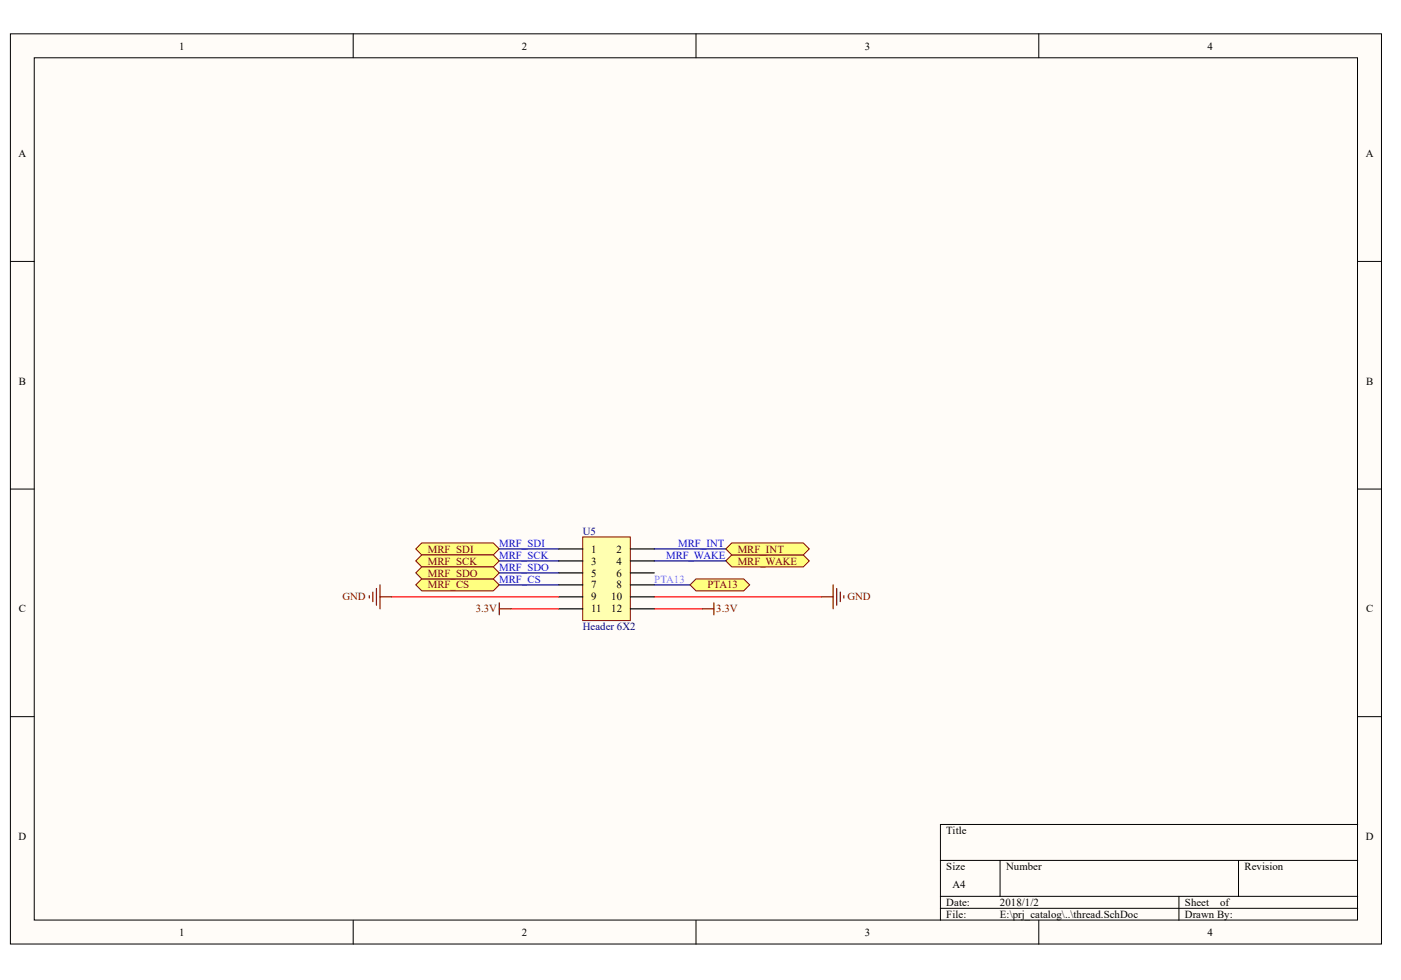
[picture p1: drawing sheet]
<svg xmlns="http://www.w3.org/2000/svg" width="289mm" height="202mm" viewBox="0 0 289 202" stroke-linecap="round" stroke-linejoin="round" font-family="sans-serif">
<g fill="#fffcf8" stroke="#000" stroke-width=".21">
<path d="M2.1 7h282.8v187.7h-282.8z"/>
<path d="M7.1 11.9h272.9v177.9h-272.9z"/>
</g>
<g fill="none" stroke="#000" stroke-width=".21">
<path d="M72.8 7v4.9M143.5 7v4.9M214.2 7v4.9M2.1 53.9h5M280 53.9h4.9M2.1 100.9h5M280 100.9h4.9M2.1 147.8h5M280 147.8h4.9M193.9 177.5h86.1M206.2 177.5v7.4M255.4 177.5v7.4"/>
<path d="M280 170.1h-86.1v19.7M72.8 189.8v5M143.5 189.8v5M193.9 184.9h86.1M193.9 187.4h86.1M214.2 189.8v5M243.1 184.9v4.9"/>
</g>
<path d="M169.4 123.1h2.4M171.8 120.6v5M172.5 121.4v3.4M173.3 122.1v2M174 122.9v.5" fill="none" stroke="#800000" stroke-width=".25"/>
<path d="M134.9 123.1h34.5M134.9 125.6h9.9" fill="none" stroke="#f00" stroke-width=".25"/>
<path d="M103 113.2h12.3M103 115.7h12.3M103 118.2h12.3M134.9 113.2h14.8M103 120.6h12.3" fill="none" stroke="#000080" stroke-width=".25"/>
<g fill="#ffff80" stroke="#800000" stroke-width=".21">
<path d="M150.9 114.5h14.8l1.2 1.2-1.2 1.2h-14.8l-1.2-1.2z" fill-rule="evenodd"/>
<path d="M150.9 112h14.8l1.2 1.2-1.2 1.3h-14.8l-1.2-1.3z" fill-rule="evenodd"/>
<path d="M87 112h14.7l1.3 1.2-1.3 1.3h-14.7l-1.3-1.3z" fill-rule="evenodd"/>
<path d="M87 114.5h14.7l1.3 1.2-1.3 1.2h-14.7l-1.3-1.2z" fill-rule="evenodd"/>
<path d="M87 119.4h14.7l1.3 1.2-1.3 1.3h-14.7l-1.3-1.3z" fill-rule="evenodd"/>
<path d="M87 116.9h14.7l1.3 1.3-1.3 1.2h-14.7l-1.3-1.2z" fill-rule="evenodd"/>
</g>
<path d="M144.8 125.6h2.4M147.2 124.3v2.5" fill="none" stroke="#800000" stroke-width=".25"/>
<path d="M134.9 115.7h14.8" fill="none" stroke="#000080" stroke-width=".25"/>
<path d="M120.2 110.8h9.8v17.2h-9.8z" fill="#ffffb0" stroke="#800000" stroke-width=".21"/>
<path d="M115.3 113.2h4.9M115.3 115.7h4.9M115.3 118.2h4.9M130 113.2h4.9M130 115.7h4.9M130 118.2h4.9M115.3 120.6h4.9M115.3 123.1h4.9M115.3 125.6h4.9M130 120.6h4.9M130 123.1h4.9M130 125.6h4.9" fill="none" stroke="#000" stroke-width=".25"/>
<path d="M80.8 123.1h34.5M105.4 125.6h9.9" fill="none" stroke="#f00" stroke-width=".25"/>
<path d="M76.2 122.9v.5M76.9 122.1v2M77.6 121.4v3.4M78.4 120.6v5M78.4 123.1h2.4M103 124.3v2.5M103 125.6h2.4" fill="none" stroke="#800000" stroke-width=".25"/>
<path d="M134.9 120.6h7.4" fill="none" stroke="#000080" stroke-width=".25"/>
<path d="M143.5 119.4h9.9l1.2 1.2-1.2 1.3h-9.9l-1.2-1.3z" fill-rule="evenodd" fill="#ffff80" stroke="#800000" stroke-width=".21"/>
<g font-size="2.2">
<text x="36.9" y="10.2">1</text>
<text x="107.7" y="10.2">2</text>
<text x="178.3" y="10.2">3</text>
<text x="249" y="10.2">4</text>
<text x="3.8" y="32.4">A</text>
<text x="281.7" y="32.4">A</text>
<text x="3.9" y="79.4">B</text>
<text x="281.7" y="79.4">B</text>
<text x="121.9" y="114">1</text>
<text x="127.2" y="114">2</text>
<text x="121.9" y="116.5">3</text>
<text x="121.9" y="118.9">5</text>
<text x="127.2" y="116.5">4</text>
<text x="127.2" y="118.9">6</text>
<text x="121.9" y="121.4">7</text>
<text x="121.9" y="123.9">9</text>
<text x="126.1" y="123.9">10</text>
<text x="127.2" y="121.4">8</text>
<text x="3.9" y="126.3">C</text>
<text x="121.9" y="126.3">11</text>
<text x="126.1" y="126.3">12</text>
<text x="281.7" y="126.3">C</text>
<text x="3.8" y="173.3">D</text>
<text x="195.2" y="172">Title</text>
<text x="281.7" y="173.3">D</text>
<text x="195.2" y="179.5">Size</text>
<text x="207.5" y="179.5">Number</text>
<text x="256.6" y="179.5">Revision</text>
<text x="196.4" y="183.2">A4</text>
<text x="195.2" y="186.9">Date:</text>
<text x="195.2" y="189.4">File:</text>
<text x="206.2" y="186.9">2018/1/2</text>
<text x="206.2" y="189.4">E:\prj_catalog\..\thread.SchDoc</text>
<text x="244.4" y="186.9">Sheet</text>
<text x="244.4" y="189.4">Drawn By:</text>
<text x="251.6" y="186.9">of</text>
<text x="36.9" y="193">1</text>
<text x="107.7" y="193">2</text>
<text x="178.3" y="193">3</text>
<text x="249" y="193">4</text>
</g>
<g font-size="2.2" fill="#800000">
<text x="88.2" y="114">MRF_SDI</text>
<text x="152.1" y="114">MRF_INT</text>
<text x="88.2" y="116.5">MRF_SCK</text>
<text x="88.2" y="118.9">MRF_SDO</text>
<text x="152.1" y="116.5">MRF_WAKE</text>
<text x="70.6" y="123.9">GND</text>
<text x="88.2" y="121.4">MRF_CS</text>
<text x="145.9" y="121.4">PTA13</text>
<text x="174.8" y="123.9">GND</text>
<text x="98.1" y="126.3">3.3V</text>
<text x="147.7" y="126.3">3.3V</text>
</g>
<g font-size="2.2" fill="#00f">
<text x="102.9" y="112.8">MRF_SDI</text>
<text x="139.9" y="112.8">MRF_INT</text>
<text x="102.9" y="115.2">MRF_SCK</text>
<text x="102.9" y="117.7">MRF_SDO</text>
<text x="137.4" y="115.2">MRF_WAKE</text>
<text x="102.9" y="120.2">MRF_CS</text>
</g>
<g font-size="2.2" fill="#000080">
<text x="120.2" y="110.3">U5</text>
<text x="120.2" y="130">Header 6X2</text>
</g>
<text font-size="2.2" fill="#0ff" x="134.9" y="120.2">PTA13</text>
</svg>
